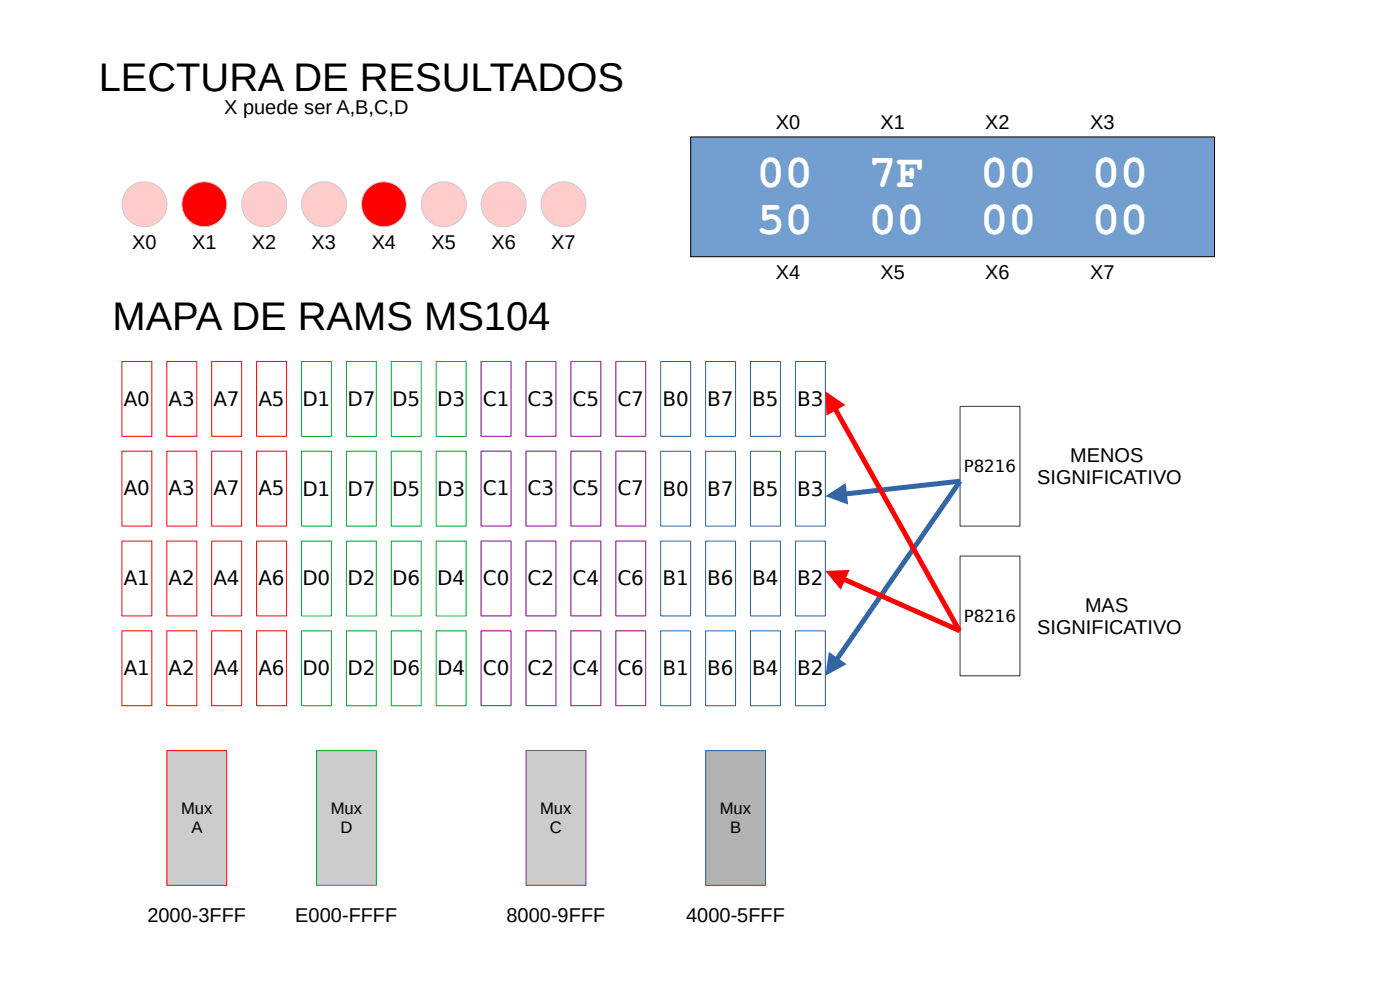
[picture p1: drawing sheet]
<svg xmlns="http://www.w3.org/2000/svg" width="297mm" height="210mm" viewBox="0 0 297 210" stroke-linecap="round" stroke-linejoin="round" font-family="sans-serif">
<path d="M35.4 159.2h12.7v28.6h-12.7z" fill-rule="evenodd" fill="#ccc"/>
<path d="M35.4 159.2h12.7v28.6h-12.7z" fill="none" stroke="#f00" stroke-width=".21"/>
<path d="M67.1 159.2h12.7v28.6h-12.7z" fill-rule="evenodd" fill="#ccc"/>
<path d="M67.1 159.2h12.7v28.6h-12.7z" fill="none" stroke="#00a933" stroke-width=".21"/>
<path d="M149.7 159.2h12.7v28.6h-12.7z" fill-rule="evenodd" fill="#b2b2b2"/>
<path d="M149.7 159.2h12.7v28.6h-12.7z" fill="none" stroke="#2a6099" stroke-width=".21"/>
<path d="M111.6 159.2h12.7v28.6h-12.7z" fill-rule="evenodd" fill="#ccc"/>
<path d="M111.6 159.2h12.7v28.6h-12.7z" fill="none" stroke="#55308d" stroke-width=".21"/>
<g fill="none" stroke="#f00" stroke-width=".21">
<path d="M25.9 76.7h6.3v15.9h-6.3zM35.4 76.7h6.3v15.9h-6.3zM44.9 76.7h6.4v15.9h-6.4zM54.4 76.7h6.4v15.9h-6.4zM25.9 95.7h6.3v15.9h-6.3zM35.4 95.7h6.3v15.9h-6.3zM44.9 95.7h6.4v15.9h-6.4zM54.4 95.7h6.4v15.9h-6.4zM25.9 114.8h6.3v15.9h-6.3zM35.4 114.8h6.3v15.9h-6.3zM44.9 114.8h6.4v15.9h-6.4zM54.4 114.8h6.4v15.9h-6.4z"/>
<path d="M25.9 133.8h6.3v15.9h-6.3zM35.4 133.8h6.3v15.9h-6.3zM44.9 133.8h6.4v15.9h-6.4zM54.4 133.8h6.4v15.9h-6.4z"/>
</g>
<g fill="none" stroke="#00a933" stroke-width=".21">
<path d="M64 76.7h6.3v15.9h-6.3zM73.5 76.7h6.3v15.9h-6.3zM83 76.7h6.4v15.9h-6.4zM92.5 76.7h6.4v15.9h-6.4zM64 95.7h6.3v15.9h-6.3zM73.5 95.7h6.3v15.9h-6.3zM83 95.7h6.4v15.9h-6.4zM92.5 95.7h6.4v15.9h-6.4zM64 114.8h6.3v15.9h-6.3zM73.5 114.8h6.3v15.9h-6.3zM83 114.8h6.4v15.9h-6.4zM92.5 114.8h6.4v15.9h-6.4z"/>
<path d="M64 133.8h6.3v15.9h-6.3zM73.5 133.8h6.3v15.9h-6.3zM83 133.8h6.4v15.9h-6.4zM92.5 133.8h6.4v15.9h-6.4z"/>
</g>
<g fill="none" stroke="#800080" stroke-width=".21">
<path d="M102.1 76.7h6.3v15.9h-6.3zM111.6 76.7h6.3v15.9h-6.3zM121.1 76.7h6.4v15.9h-6.4zM130.6 76.7h6.4v15.9h-6.4zM102.1 95.7h6.3v15.9h-6.3zM111.6 95.7h6.3v15.9h-6.3zM121.1 95.7h6.4v15.9h-6.4zM130.6 95.7h6.4v15.9h-6.4zM102.1 114.8h6.3v15.9h-6.3zM111.6 114.8h6.3v15.9h-6.3zM121.1 114.8h6.4v15.9h-6.4zM130.6 114.8h6.4v15.9h-6.4z"/>
<path d="M102.1 133.8h6.3v15.9h-6.3zM111.6 133.8h6.3v15.9h-6.3zM121.1 133.8h6.4v15.9h-6.4zM130.6 133.8h6.4v15.9h-6.4z"/>
</g>
<g fill="none" stroke="#2a6099" stroke-width=".21">
<path d="M140.2 76.7h6.3v15.9h-6.3zM149.7 76.7h6.3v15.9h-6.3zM159.2 76.7h6.4v15.9h-6.4zM168.7 76.7h6.4v15.9h-6.4zM140.2 95.7h6.3v15.9h-6.3zM149.7 95.7h6.3v15.9h-6.3zM159.2 95.7h6.4v15.9h-6.4zM168.7 95.7h6.4v15.9h-6.4zM140.2 114.8h6.3v15.9h-6.3zM149.7 114.8h6.3v15.9h-6.3zM159.2 114.8h6.4v15.9h-6.4zM168.7 114.8h6.4v15.9h-6.4z"/>
<path d="M140.2 133.8h6.3v15.9h-6.3zM149.7 133.8h6.3v15.9h-6.3zM159.2 133.8h6.4v15.9h-6.4zM168.7 133.8h6.4v15.9h-6.4z"/>
</g>
<path d="M203.7 86.2h12.7v25.4h-12.7zM203.7 118h12.7v25.4h-12.7z" fill="none" stroke="#333" stroke-width=".21"/>
<path d="M203.7 102.1l-24.3 2.7" fill="none" stroke="#3465a4" stroke-width="1.1" stroke-linecap="butt"/>
<path d="M175.1 105.3l4.3-2.8 .5 4.5z" fill="#3465a4"/>
<path d="M203.7 102.1l-26.2 37.7" fill="none" stroke="#3465a4" stroke-width="1.1" stroke-linecap="butt"/>
<path d="M175.8 138.3l3.8 2.6-4.5 2.5z" fill="#3465a4"/>
<path d="M179 122.9l24.7 10.9" fill="none" stroke="#f00" stroke-width="1.1" stroke-linecap="butt"/>
<path d="M175.1 121.1l5.1-.2-1.8 4.2z" fill="#f00"/>
<path d="M177.2 86.8l26.3 47" fill="none" stroke="#f00" stroke-width="1.1" stroke-linecap="butt"/>
<path d="M175.1 83l4.3 2.9-4.1 2.3z" fill="#f00"/>
<path d="M146.5 29.1h111.1v25.4h-111.1z" fill-rule="evenodd" fill="#729fcf"/>
<path d="M146.5 29.1h111.1v25.4h-111.1z" fill="none" stroke="#000" stroke-width=".21"/>
<circle cx="30.6" cy="43.3" r="4.8" fill="#f00"/>
<circle cx="30.6" cy="43.3" r="4.8" fill="none" stroke="#ccc" stroke-width=".21"/>
<circle cx="43.3" cy="43.3" r="4.8" fill="#f00"/>
<circle cx="43.3" cy="43.3" r="4.8" fill="none" stroke="#ccc" stroke-width=".21"/>
<circle cx="56" cy="43.3" r="4.8" fill="#f00"/>
<circle cx="56" cy="43.3" r="4.8" fill="none" stroke="#ccc" stroke-width=".21"/>
<circle cx="68.7" cy="43.3" r="4.8" fill="#f00"/>
<circle cx="68.7" cy="43.3" r="4.8" fill="none" stroke="#ccc" stroke-width=".21"/>
<circle cx="81.4" cy="43.3" r="4.8" fill="#f00"/>
<circle cx="81.4" cy="43.3" r="4.8" fill="none" stroke="#ccc" stroke-width=".21"/>
<circle cx="94.1" cy="43.3" r="4.8" fill="#f00"/>
<circle cx="94.1" cy="43.3" r="4.8" fill="none" stroke="#ccc" stroke-width=".21"/>
<circle cx="106.8" cy="43.3" r="4.8" fill="#f00"/>
<circle cx="106.8" cy="43.3" r="4.8" fill="none" stroke="#ccc" stroke-width=".21"/>
<circle cx="119.5" cy="43.3" r="4.8" fill="#f00"/>
<circle cx="119.5" cy="43.3" r="4.8" fill="none" stroke="#ccc" stroke-width=".21"/>
<g font-size="9.9" fill="#fff">
<text x="160.6" y="39.8">00</text>
<text x="184.3" y="39.8">7F</text>
<text x="208" y="39.8">00</text>
<text x="231.7" y="39.8">00</text>
<text x="160.6" y="49.6">50</text>
<text x="184.3" y="49.6">00</text>
<text x="208" y="49.6">00</text>
<text x="231.7" y="49.6">00</text>
</g>
<g font-size="8.5">
<text x="21" y="19.3">LECTURA DE RESULTADOS</text>
<text x="23.8" y="70.1">MAPA DE RAMS MS104</text>
</g>
<g font-size="4.2">
<text x="47.5" y="24.2">X puede ser A,B,C,D</text>
<text x="164.6" y="27.3">X0</text>
<text x="186.8" y="27.3">X1</text>
<text x="209" y="27.3">X2</text>
<text x="231.3" y="27.3">X3</text>
<text x="28.1" y="52.7">X0</text>
<text x="40.8" y="52.7">X1</text>
<text x="53.5" y="52.7">X2</text>
<text x="66.1" y="52.7">X3</text>
<text x="78.9" y="52.7">X4</text>
<text x="91.6" y="52.7">X5</text>
<text x="104.3" y="52.7">X6</text>
<text x="117" y="52.7">X7</text>
<text x="164.6" y="59.1">X4</text>
<text x="186.8" y="59.1">X5</text>
<text x="209" y="59.1">X6</text>
<text x="231.3" y="59.1">X7</text>
<text x="26.2" y="86.1">A0</text>
<text x="35.8" y="86.1">A3</text>
<text x="45.3" y="86.1">A7</text>
<text x="54.8" y="86.1">A5</text>
<text x="64.1" y="86.1">D1</text>
<text x="73.7" y="86.1">D7</text>
<text x="83.2" y="86.1">D5</text>
<text x="92.7" y="86.1">D3</text>
<text x="102.4" y="86.1">C1</text>
<text x="111.9" y="86.1">C3</text>
<text x="121.5" y="86.1">C5</text>
<text x="131" y="86.1">C7</text>
<text x="140.5" y="86.1">B0</text>
<text x="150" y="86.1">B7</text>
<text x="159.6" y="86.1">B5</text>
<text x="169.1" y="86.1">B3</text>
<text x="227" y="98">MENOS</text>
<text x="26.2" y="105.1">A0</text>
<text x="35.8" y="105.1">A3</text>
<text x="45.3" y="105.1">A7</text>
<text x="54.8" y="105.1">A5</text>
<text x="64.1" y="105.1">D1</text>
<text x="73.7" y="105.1">D7</text>
<text x="83.2" y="105.1">D5</text>
<text x="92.7" y="105.1">D3</text>
<text x="102.4" y="105.1">C1</text>
<text x="111.9" y="105.1">C3</text>
<text x="121.5" y="105.1">C5</text>
<text x="131" y="105.1">C7</text>
<text x="140.5" y="105.1">B0</text>
<text x="150" y="105.1">B7</text>
<text x="159.6" y="105.1">B5</text>
<text x="169.1" y="105.1">B3</text>
<text x="220" y="102.8">SIGNIFICATIVO</text>
<text x="26.2" y="124.2">A1</text>
<text x="35.8" y="124.2">A2</text>
<text x="45.3" y="124.2">A4</text>
<text x="54.8" y="124.2">A6</text>
<text x="64.1" y="124.2">D0</text>
<text x="73.7" y="124.2">D2</text>
<text x="83.2" y="124.2">D6</text>
<text x="92.7" y="124.2">D4</text>
<text x="102.4" y="124.2">C0</text>
<text x="111.9" y="124.2">C2</text>
<text x="121.5" y="124.2">C4</text>
<text x="131" y="124.2">C6</text>
<text x="140.5" y="124.2">B1</text>
<text x="150" y="124.2">B6</text>
<text x="159.6" y="124.2">B4</text>
<text x="169.1" y="124.2">B2</text>
<text x="230.2" y="129.8">MAS</text>
<text x="220" y="134.5">SIGNIFICATIVO</text>
<text x="26.2" y="143.2">A1</text>
<text x="35.8" y="143.2">A2</text>
<text x="45.3" y="143.2">A4</text>
<text x="54.8" y="143.2">A6</text>
<text x="64.1" y="143.2">D0</text>
<text x="73.7" y="143.2">D2</text>
<text x="83.2" y="143.2">D6</text>
<text x="92.7" y="143.2">D4</text>
<text x="102.4" y="143.2">C0</text>
<text x="111.9" y="143.2">C2</text>
<text x="121.5" y="143.2">C4</text>
<text x="131" y="143.2">C6</text>
<text x="140.5" y="143.2">B1</text>
<text x="150" y="143.2">B6</text>
<text x="159.6" y="143.2">B4</text>
<text x="169.1" y="143.2">B2</text>
<text x="31.3" y="195.6">2000-3FFF</text>
<text x="62.7" y="195.6">E000-FFFF</text>
<text x="107.5" y="195.6">8000-9FFF</text>
<text x="145.6" y="195.6">4000-5FFF</text>
</g>
<g font-size="3.5">
<text x="204.5" y="100.1">P8216</text>
<text x="204.5" y="131.9">P8216</text>
<text x="38.4" y="172.8">Mux</text>
<text x="70.2" y="172.8">Mux</text>
<text x="114.6" y="172.8">Mux</text>
<text x="152.7" y="172.8">Mux</text>
<text x="40.6" y="176.7">A</text>
<text x="72.2" y="176.7">D</text>
<text x="116.7" y="176.7">C</text>
<text x="154.9" y="176.7">B</text>
</g>
</svg>
